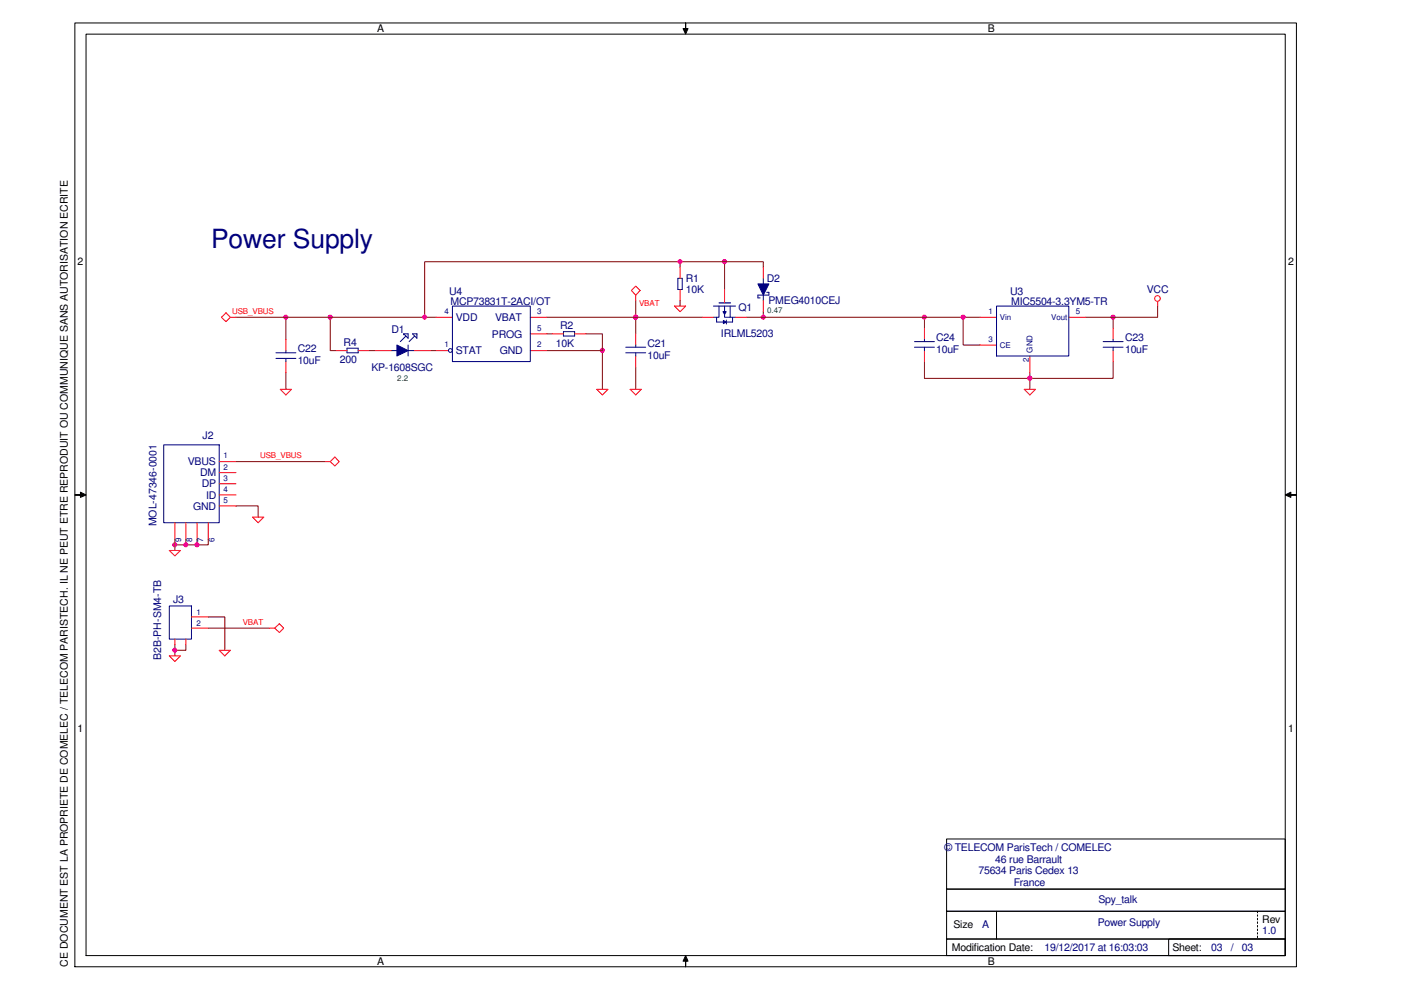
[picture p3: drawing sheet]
<svg xmlns="http://www.w3.org/2000/svg" width="297mm" height="210mm" viewBox="0 0 297 210" stroke-linecap="round" stroke-linejoin="round" font-family="sans-serif">
<path d="M218.4 79v1.2" fill="none" stroke="#800000" stroke-width=".21"/>
<circle cx="218.3" cy="80.2" r=".44" fill="#f0f"/>
<circle cx="218.3" cy="80.2" r=".44" fill="none" stroke="#f0f" stroke-width=".21"/>
<path d="M196 76.7v3.5h40v-3.5M218.4 80.2v2.3" fill="none" stroke="#800000" stroke-width=".21"/>
<circle cx="218.3" cy="80.2" r=".44" fill="#f0f"/>
<circle cx="218.3" cy="80.2" r=".44" fill="none" stroke="#f0f" stroke-width=".21"/>
<path d="M196 67.3v2.3" fill="none" stroke="#800000" stroke-width=".21"/>
<circle cx="196" cy="67.2" r=".45" fill="#f0f"/>
<circle cx="196" cy="67.2" r=".45" fill="none" stroke="#f0f" stroke-width=".21"/>
<path d="M161.8 66.1v1.2" fill="none" stroke="#800000" stroke-width=".21"/>
<circle cx="161.8" cy="67.2" r=".44" fill="#f0f"/>
<circle cx="161.8" cy="67.2" r=".44" fill="none" stroke="#f0f" stroke-width=".21"/>
<path d="M158.3 67.3h49.5M204.2 67.3v5.9h3.6" fill="none" stroke="#800000" stroke-width=".21"/>
<circle cx="204.2" cy="67.2" r=".44" fill="#f0f"/>
<circle cx="204.2" cy="67.2" r=".44" fill="none" stroke="#f0f" stroke-width=".21"/>
<path d="M236 67.3v2.3" fill="none" stroke="#800000" stroke-width=".21"/>
<circle cx="236" cy="67.2" r=".44" fill="#f0f"/>
<circle cx="236" cy="67.2" r=".44" fill="none" stroke="#f0f" stroke-width=".21"/>
<path d="M127.7 74.3v8.2M245.4 64.9v2.4h-15.3" fill="none" stroke="#800000" stroke-width=".21"/>
<circle cx="127.7" cy="74.3" r=".46" fill="#f0f"/>
<circle cx="127.7" cy="74.3" r=".46" fill="none" stroke="#f0f" stroke-width=".21"/>
<path d="M60.6 67.3v4.7M78.3 74.3h1.2M91.2 74.3h1.2M115.9 70.8h1.2M124.2 70.8h3.5v3.5h-11.8M134.8 77.9v4.6M144.2 63.7v1.2" fill="none" stroke="#800000" stroke-width=".21"/>
<circle cx="60.6" cy="67.2" r=".45" fill="#f0f"/>
<circle cx="60.6" cy="67.2" r=".45" fill="none" stroke="#f0f" stroke-width=".21"/>
<path d="M70 67.3v7h1.2" fill="none" stroke="#800000" stroke-width=".21"/>
<circle cx="70" cy="67.2" r=".44" fill="#f0f"/>
<circle cx="70" cy="67.2" r=".44" fill="none" stroke="#f0f" stroke-width=".21"/>
<path d="M153.6 55.5v5.9M50 67.3h42.4" fill="none" stroke="#800000" stroke-width=".21"/>
<circle cx="153.6" cy="55.5" r=".45" fill="#f0f"/>
<circle cx="153.6" cy="55.5" r=".45" fill="none" stroke="#f0f" stroke-width=".21"/>
<path d="M161.8 56.7v-1.2h-71.8v11.8" fill="none" stroke="#800000" stroke-width=".21"/>
<circle cx="90" cy="67.2" r=".44" fill="#f0f"/>
<circle cx="90" cy="67.2" r=".44" fill="none" stroke="#f0f" stroke-width=".21"/>
<path d="M60.6 79v3.5M44.2 114.3v1.2h-7.1" fill="none" stroke="#800000" stroke-width=".21"/>
<circle cx="37.1" cy="115.5" r=".45" fill="#f0f"/>
<circle cx="37.1" cy="115.5" r=".45" fill="none" stroke="#f0f" stroke-width=".21"/>
<path d="M37.1 114.3v2.4M39.4 114.3v1.2" fill="none" stroke="#800000" stroke-width=".21"/>
<circle cx="39.4" cy="115.5" r=".44" fill="#f0f"/>
<circle cx="39.4" cy="115.5" r=".44" fill="none" stroke="#f0f" stroke-width=".21"/>
<path d="M41.8 114.3v1.2" fill="none" stroke="#800000" stroke-width=".21"/>
<circle cx="41.8" cy="115.5" r=".44" fill="#f0f"/>
<circle cx="41.8" cy="115.5" r=".44" fill="none" stroke="#f0f" stroke-width=".21"/>
<path d="M50 97.9h18.9M50 107.3h4.7v2.3M37.1 136.7v2.4M39.4 136.7v1.2h-2.3" fill="none" stroke="#800000" stroke-width=".21"/>
<circle cx="37.1" cy="137.9" r=".45" fill="#f0f"/>
<circle cx="37.1" cy="137.9" r=".45" fill="none" stroke="#f0f" stroke-width=".21"/>
<path d="M134.8 67.3v3.5M44.2 130.8h3.5v7.1M44.2 133.2h12.9" fill="none" stroke="#800000" stroke-width=".21"/>
<circle cx="134.8" cy="67.2" r=".45" fill="#f0f"/>
<circle cx="134.8" cy="67.2" r=".45" fill="none" stroke="#f0f" stroke-width=".21"/>
<path d="M134.8 63.7v3.6" fill="none" stroke="#800000" stroke-width=".21"/>
<circle cx="134.8" cy="67.2" r=".45" fill="#f0f"/>
<circle cx="134.8" cy="67.2" r=".45" fill="none" stroke="#f0f" stroke-width=".21"/>
<path d="M144.2 55.5v1.2M115.9 67.3h33" fill="none" stroke="#800000" stroke-width=".21"/>
<circle cx="144.2" cy="55.5" r=".44" fill="#f0f"/>
<circle cx="144.2" cy="55.5" r=".44" fill="none" stroke="#f0f" stroke-width=".21"/>
<g fill="none" stroke="#f00" stroke-width=".21">
<path d="M46.9 67.3l1-1 .9 1-.9 .9zM48.8 67.3h1.2M71.2 74.3h2.4M75.9 74.3h2.4M92.4 67.3h3.5M92.4 74.3h2.7M112.4 67.3h3.5M112.4 70.8h3.5M112.4 74.3h3.5M134.8 60.7l.9 .9-.9 1-.9-1zM134.8 62.6v1.1M134.8 70.8v2.4"/>
<path d="M134.8 75.5v2.4M143 64.9h2.4l-1.2 1.2zM207.8 67.3h3.5M207.8 73.2h3.5M218.4 75.5v3.5M226.6 67.3h3.5M245.4 63.9v1M46.5 97.9h3.5M59.4 82.5h2.4l-1.2 1.2zM68.9 97.9h1.1M70 97.9l1-1 .9 1-.9 .9zM126.5 82.5h2.4l-1.2 1.2z"/>
<path d="M133.6 82.5h2.4l-1.2 1.2zM217.2 82.5h2.3l-1.1 1.2zM35.9 116.7h2.4l-1.2 1.2zM37.1 110.8v3.5M39.4 110.8v3.5M41.8 110.8v3.5M44.2 110.8v3.5M46.5 100.2h3.5M46.5 102.6h3.5M46.5 104.9h3.5M46.5 107.3h3.5M53.5 109.6h2.4l-1.2 1.2z"/>
<path d="M35.9 139.1h2.4l-1.2 1.2zM37.1 135.5v1.2M39.4 135.5v1.2M40.6 130.8h3.6M40.6 133.2h3.6M46.5 137.9h2.3l-1.1 1.2zM57.1 133.2h1.1M58.2 133.2l1-1 1 1-1 .9z"/>
<circle cx="245.4" cy="63.3" r=".59"/>
</g>
<g fill="none" stroke="#000080" stroke-width=".21">
<path d="M73.6 73.8h2.3v1h-2.3zM95.9 64.9h16.5v11.8h-16.5zM132.7 74.8h4.2M132.7 73.6h4.2M134.8 73.2v.4M134.8 74.8v.7M151.3 64.9h4.7M152.4 64.9v2.4h-1.1M153.6 64.9v2.4h1.2M154.8 64.9v2.4h1.2M211.3 64.9h15.3v10.6h-15.3zM34.7 94.3h11.8v16.5h-11.8z"/>
<path d="M35.9 128.5h4.7v7h-4.7z"/>
<circle cx="95.5" cy="74.3" r=".4"/>
</g>
<g fill="#000">
<path d="M145.4 4.9v1.2h.5l-.5 1.1-.6-1.1h.6z" fill-rule="evenodd"/>
<path d="M15.9 104.9h1.2v-.5l1.1 .5-1.1 .6v-.6z" fill-rule="evenodd"/>
<path d="M272.5 104.9l1.2-.5v.5h1.2h-1.2v.6z" fill-rule="evenodd"/>
<path d="M145.4 202.6l.5 1.2h-.5v1.2v-1.2h-.6z" fill-rule="evenodd"/>
</g>
<g fill="none" stroke="#000" stroke-width=".21">
<path d="M15.9 4.9h259v200.1h-259zM18.2 7.2h254.3v195.4h-254.3zM145.4 4.9v1.2h.5l-.5 1.1-.6-1.1h.6zM15.9 104.9h1.2v-.5l1.1 .5-1.1 .6v-.6zM272.5 104.9l1.2-.5v.5h1.2h-1.2v.6zM200.7 177.9h71.8v10.6h-71.8zM200.7 199.1h71.8v3.5h-71.8zM200.7 188.5h71.8v4.7h-71.8zM200.7 193.2h71.8v5.9h-71.8zM211.3 193.2v5.9M247.8 199.1h24.7v3.5h-24.7zM266.6 193.2v.3"/>
<path d="M266.6 194v.3M266.6 194.7v.3M266.6 195.5v.3M266.6 196.2v.4M266.6 197v.3M266.6 197.7v.3M266.6 198.5v.3M145.4 202.6l.5 1.2h-.5v1.2v-1.2h-.6z"/>
</g>
<path d="M152.5 64.2h2.4" fill="none" stroke="#000080" stroke-width=".28"/>
<path d="M153.3 66.1h.7l-.3 .5z" fill="#000080"/>
<path d="M153.3 66.1h.7l-.3 .5zM155.3 67.3v1" fill="none" stroke="#000080" stroke-width=".21"/>
<path d="M148.9 67.3h2.4M153.6 61.4v2.7M156 67.3h2.3" fill="none" stroke="#f00" stroke-width=".21"/>
<path d="M153.4 67.9l.5 .3-.5 .4z" fill="#000080"/>
<g fill="none" stroke="#000080" stroke-width=".21">
<path d="M143.7 59h.9v2.4h-.9zM58.5 74.8h4.2M58.5 76h4.2M60.6 74.3v.5M60.6 76v.7M83 74.3h1.2M85.6 70.8h.1M85.6 70.8h.9v.9zM86.1 71.2l-1.2 1.2M87.5 70.8h.9v.9zM87.9 71.2l-1.2 1.2M151.9 67.3v1"/>
<path d="M152 68.3h1.4M153.4 67.9l.5 .3-.5 .4zM153.8 68.3h1.5M154 67.9v.8M193.9 72.4h4.2M193.9 73.6h4.2M196 72v.4M196 73.6v.7M233.9 72.4h4.2M233.9 73.6h4.2M236 72v.4M236 73.6v.7"/>
</g>
<path d="M144.2 56.7v2.3M60.6 72v2.3M60.6 76.7v2.3M79.5 74.3h3.5M87.7 74.3h3.5M144.2 61.4v2.3M196 69.6v2.4M196 74.3v2.4M236 69.6v2.4M236 74.3v2.4" fill="none" stroke="#f00" stroke-width=".21"/>
<path d="M88.4 70.8h.1" fill="none" stroke="#0ff" stroke-width=".23"/>
<path d="M84.2 73.2l2.3 1.1-2.3 1.2z" fill="#000080"/>
<path d="M161.8 59v1.2M84.2 73.2l2.3 1.1-2.3 1.2zM86.5 73.2v2.3M86.5 74.3h1.2M119.5 70.3h2.3v.9h-2.3zM161.8 62.6v1.1M162.6 62h.4" fill="none" stroke="#000080" stroke-width=".21"/>
<path d="M161.8 56.7v2.3M117.1 70.8h2.4M121.8 70.8h2.4M161.8 63.7v2.4" fill="none" stroke="#f00" stroke-width=".21"/>
<path d="M160.7 60.2h2.3l-1.2 2.4z" fill="#000080"/>
<path d="M160.7 60.2h2.3l-1.2 2.4zM163 62v.6h-2.3v.6h.5" fill="none" stroke="#000080" stroke-width=".21"/>
<text font-size="5.6" fill="#000080" x="44.7" y="52.6">Power Supply</text>
<g font-size="2.2">
<text x="80" y="6.9">A</text>
<text x="209.4" y="6.9">B</text>
<text x="16.5" y="56.3">2</text>
<text x="273.1" y="56.3">2</text>
<text x="16.5" y="155.2">1</text>
<text x="273.1" y="155.2">1</text>
<text x="202.1" y="196.7">Size</text>
<text x="267.6" y="195.7">Rev</text>
<text x="201.8" y="201.7">Modification Date:</text>
<text x="248.6" y="201.7">Sheet:</text>
<text x="14.4" y="205" transform="rotate(-90 14.4 205)">CE DOCUMENT EST LA PROPRIETE DE COMELEC / TELECOM PARISTECH. IL NE PEUT ETRE REPRODUIT OU COMMUNIQUE SANS AUTORISATION ECRITE</text>
<text x="80" y="204.6">A</text>
<text x="209.4" y="204.6">B</text>
</g>
<g font-size="2.2" fill="#000080">
<text x="145.4" y="59.8">R1</text>
<text x="162.6" y="59.9">D2</text>
<text x="95.2" y="62.4">U4</text>
<text x="95.5" y="64.6">MCP73831T-2ACI/OT</text>
<text x="145.4" y="62.1">10K</text>
<text x="162.9" y="64.4">PMEG4010CEJ</text>
<text x="214.2" y="62.4">U3</text>
<text x="214.4" y="64.6">MIC5504-3.3YM5-TR</text>
<text x="243.2" y="62.1">VCC</text>
<text x="83" y="70.7">D1</text>
<text x="96.6" y="68">VDD</text>
<text x="104.3" y="71.6">PROG</text>
<text x="105" y="68">VBAT</text>
<text x="118.7" y="69.8">R2</text>
<text x="152.9" y="71.4">IRLML5203</text>
<text x="156.6" y="66">Q1</text>
<text x="63.1" y="74.7">C22</text>
<text x="63.1" y="77.3">10uF</text>
<text x="72" y="77">200</text>
<text x="72.9" y="73.4">R4</text>
<text x="96.6" y="75.1">STAT</text>
<text x="106" y="75.1">GND</text>
<text x="117.9" y="73.5">10K</text>
<text x="137.3" y="73.5">C21</text>
<text x="137.3" y="76.1">10uF</text>
<text x="198.5" y="72.3">C24</text>
<text x="198.5" y="74.9">10uF</text>
<text x="238.5" y="72.3">C23</text>
<text x="238.5" y="74.9">10uF</text>
<text x="78.7" y="78.7">KP-1608SGC</text>
<text x="43" y="93">J2</text>
<text x="39.8" y="98.6">VBUS</text>
<text x="42.5" y="101">DM</text>
<text x="42.8" y="103.3">DP</text>
<text x="43.7" y="105.7">ID</text>
<text x="33.2" y="111.6" transform="rotate(-90 33.2 111.6)">MOL-47346-0001</text>
<text x="41" y="108.1">GND</text>
<text x="36.7" y="127.8">J3</text>
<text x="34.2" y="139.9" transform="rotate(-90 34.2 139.9)">B2B-PH-SM4-TB</text>
<text x="200.2" y="180.4">© TELECOM ParisTech / COMELEC</text>
<text x="207.5" y="185.4">75634 Paris Cedex 13</text>
<text x="211" y="182.9">46 rue Barrault</text>
<text x="214.9" y="187.9">France</text>
<text x="232.9" y="191.6">Spy_talk</text>
<text x="208.2" y="196.7">A</text>
<text x="232.7" y="196.4">Power Supply</text>
<text x="221.5" y="201.7">19/12/2017 at 16:03:03</text>
<text x="256.8" y="201.7">03</text>
<text x="260.9" y="201.7">/</text>
<text x="263.3" y="201.7">03</text>
<text x="267.6" y="198.1">1.0</text>
</g>
<g font-size="1.7" fill="#f00">
<text x="135.5" y="64.9">VBAT</text>
<text x="49.2" y="66.6">USB_VBUS</text>
<text x="55.2" y="97.2">USB_VBUS</text>
<text x="51.5" y="132.5">VBAT</text>
</g>
<g font-size="1.7" fill="#000080">
<text x="94.2" y="66.6">4</text>
<text x="113.9" y="70.1">5</text>
<text x="113.9" y="66.6">3</text>
<text x="209.6" y="66.6">1</text>
<text x="212" y="67.8">Vin</text>
<text x="222.9" y="67.8">Vout</text>
<text x="228.1" y="66.6">5</text>
<text x="94.2" y="73.7">1</text>
<text x="113.9" y="73.7">2</text>
<text x="209.6" y="72.5">3</text>
<text x="212" y="73.7">CE</text>
<text x="218.1" y="76.8" transform="rotate(-90 218.1 76.8)">2</text>
<text x="218.9" y="74.8" transform="rotate(-90 218.9 74.8)">GND</text>
<text x="47.4" y="99.6">2</text>
<text x="47.4" y="101.9">3</text>
<text x="47.4" y="97.2">1</text>
<text x="47.4" y="106.6">5</text>
<text x="47.4" y="104.3">4</text>
<text x="38.4" y="114.9" transform="rotate(-90 38.4 114.9)">9</text>
<text x="40.7" y="114.9" transform="rotate(-90 40.7 114.9)">8</text>
<text x="43.1" y="114.9" transform="rotate(-90 43.1 114.9)">7</text>
<text x="45.5" y="114.9" transform="rotate(-90 45.5 114.9)">6</text>
<text x="41.7" y="130.4">1</text>
<text x="41.7" y="132.8">2</text>
</g>
<g font-size="1.7" fill="#008000">
<text x="162.6" y="66.4">0.47</text>
<text x="84.2" y="80.7">2.2</text>
</g>
</svg>
